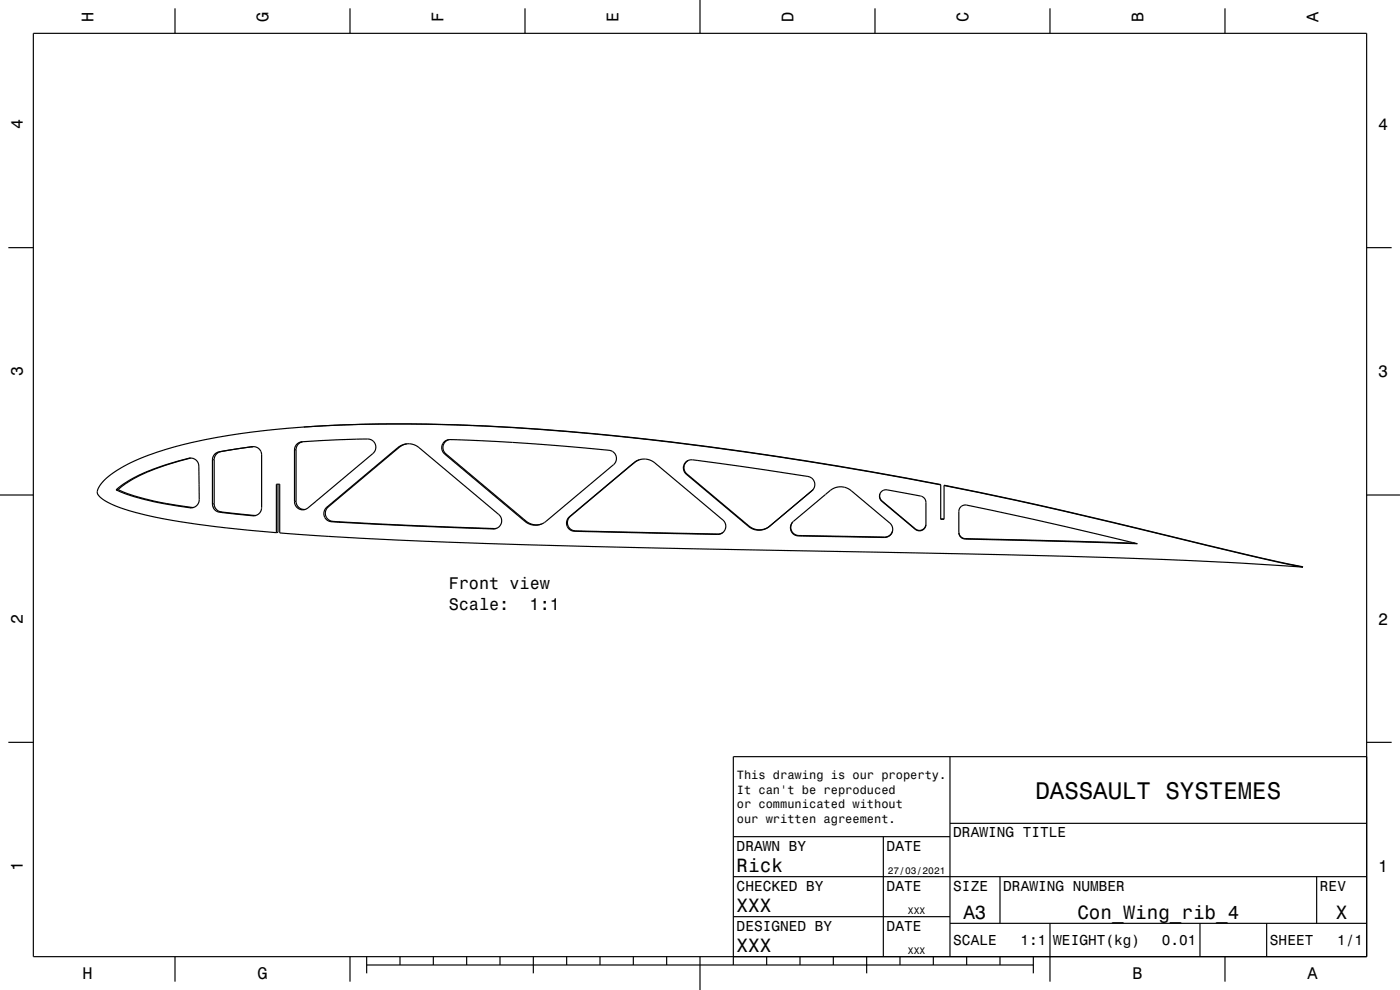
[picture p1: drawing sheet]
<svg xmlns="http://www.w3.org/2000/svg" width="420mm" height="297mm" viewBox="0 0 420 297" stroke-linecap="round" stroke-linejoin="round" font-family="sans-serif">
<g fill="none" stroke="#000" stroke-width=".35">
<path d="M10 10h400v277h-400zM52.5 2.5v7.5M105 2.5v7.5M157.5 2.5v7.5M210 0v10M262.5 2.5v7.5M315 2.5v7.5M367.5 2.5v7.5M2.5 74.3h7.5M410 74.3h7.5M57.2 137.4a63.3 63.3 0 0 0-19.5 7.7l-2.3 1.8M64.4 136.3a8.7 8.7 0 0 1 4.3-1.3l4.7-.7a4.8 4.8 0 0 1 4.4 .5l.5 .7 .2 1v15.8a2.74 2.74 0 0 1-3.9 2.3l-6.4-.7a4.7 4.7 0 0 1-4.2-1.5l-.3-1.2v-13.3l.2-.8z"/>
<path d="M75.8 134h-.1M76 134l-7.6 1.1a4.7 4.7 0 0 0-3.9 1.8l-.2 .9v13.3a2.85 2.85 0 0 0 3.4 2.6l9.1 .9M89.1 133.2l.6-.4 .9-.3 17.5-.8a4.8 4.8 0 0 1 4.2 1 2.48 2.48 0 0 1-.4 3.4l-17.8 14.9a4.9 4.9 0 0 1-3.8 1.9l-1.4-.8-.5-1.4v-15.9l.1-.7zM90.8 132.5l-1.4 .9-.6 1.3v15.7a2.46 2.46 0 0 0 2.7 2.4M91 128.1a188.3 188.3 0 0 0-43.8 7.5 41.6 41.6 0 0 0-16 8.5 4.4 4.4 0 0 0-1.9 4.1 11 11 0 0 0 5.5 3.7 109.4 109.4 0 0 0 24.1 5.3l8.6 1.1 15.4 1.5M91 128.1a546.3 546.3 0 0 1 92.8 2.6 1114.3 1114.3 0 0 1 98.4 14.8M91 128.1a527.3 527.3 0 0 1 87.1 2 1096.1 1096.1 0 0 1 104.1 15.3v10.4h1v-10.2a1611.2 1611.2 0 0 1 78.7 17.9l29 6.6h-.3M122 133.2a11.6 11.6 0 0 0-4.5 2.9l-19 16a2.57 2.57 0 0 0-.6 3.1 2.57 2.57 0 0 0 2.9 1.3h.5a1131.2 1131.2 0 0 0 47 2.1l.7-.1M133.3 132.5a5.9 5.9 0 0 1 4.3-.6l19.5 1 23.4 2a4.9 4.9 0 0 1 4.1 1.3l.3 .7v1l-.7 1.3-20.4 17.2a4.9 4.9 0 0 1-6.6-.2l-23.8-20a2.47 2.47 0 0 1-.1-3.7zM134.8 131.9a2.45 2.45 0 0 0-1.9 1.8 2.45 2.45 0 0 0 .9 2.5l23.7 19.9a4.9 4.9 0 0 0 5.1 1.1M191.8 138l-1.4 .7-19.3 16.2a2.57 2.57 0 0 0-.5 3.2 2.57 2.57 0 0 0 3 1.2l41.8 .9 1.5-.5M206.6 138.1a2.45 2.45 0 0 0-.5 4.1l18.3 15.4a4.9 4.9 0 0 0 6.6 .2"/>
<path d="M0 148.5h10M34.8 147a39.3 39.3 0 0 1 15.2-7.7l6.6-1.8a2.45 2.45 0 0 1 3.1 2.3l.1 10.1a2.46 2.46 0 0 1-2.8 2.4l-10.8-1.8a60.8 60.8 0 0 1-11.4-3.5zM35.4 146.9a64.7 64.7 0 0 0 11.8 3.6l10.9 1.7M35.4 146.9l-.6 .1M82.9 159.8v-14.5h1v14.6l14.2 1a2446.8 2446.8 0 0 0 111.8 3.8l55.2 1a2505.2 2505.2 0 0 1 119.7 4l5.8 .4M83.4 145.3v14.4l-.5 .1M97.9 152.3l20.2-16.9a5.5 5.5 0 0 1 6.8-1.7l24.7 20.7a2.45 2.45 0 0 1 .7 2.7 2.45 2.45 0 0 1-2.3 1.6 1174.8 1174.8 0 0 1-47.1-2.1 3.1 3.1 0 0 1-3.7-2v-1.2zM148.9 158.5h.1M170.7 155.2l18.3-15.4a5.3 5.3 0 0 1 7.5-.9l20.4 17.1a2.45 2.45 0 0 1 .7 2.7 2.45 2.45 0 0 1-2.4 1.6l-40.9-.9a4 4 0 0 1-4.1-1.4l-.2-1.5zM237.8 156.6a2.58 2.58 0 0 0-.1 3.1 2.58 2.58 0 0 0 2.9 1l22.5 .4a4.7 4.7 0 0 0 4.3-1l.4-.8M237.8 156.6l10.1-8.5a5.3 5.3 0 0 1 7.5-.9l11.5 9.7a2.57 2.57 0 0 1 .5 3.3 2.57 2.57 0 0 1-3.1 1l-22.7-.4a4.1 4.1 0 0 1-4.2-1.4l-.3-1.4zM243.9 146.9l-13 11a4.9 4.9 0 0 1-6.6-.2l-18.4-15.4a2.53 2.53 0 0 1-.5-3.3 2.53 2.53 0 0 1 3.2-.9l33.8 4.8a2.45 2.45 0 0 1 2 1.8 2.45 2.45 0 0 1-.8 2.5"/>
<path d="M264 148.2v1.1l.4 .8 10.2 8.6a1.94 1.94 0 0 0 3.2-1.3M264.4 147.6a4.1 4.1 0 0 1 3.9-.2l5.7 1a5.2 5.2 0 0 1 3.5 1.4l.3 .9v6.6a1.95 1.95 0 0 1-1.1 1.8 1.95 1.95 0 0 1-2.1-.3l-10.2-8.6-.6-1.3zM282.2 155.7h1M283.2 145.7a1614.9 1614.9 0 0 1 78.9 18l16.6 3.9 11.9 2.5M287.7 159.8a2.47 2.47 0 0 0 3.1 1.8l49.8 1.4M288.3 152l1.2-.5a1133.7 1133.7 0 0 1 51.7 11.6l-50.2-1.3a2.62 2.62 0 0 1-3.3-1.9v-6.6zM410 148.5h10M2.5 222.7h7.5M285 227v60M410 222.7h7.5M410 227h-190v62.5M220 251h65"/>
<path d="M265 251v36M285 247h125M220 275h65M220 263h190M285 277h125M300 263v14M315 277v17.5M360 277v10M380 277v10M395 263v14M52.5 287v7.5M105 287v7.5"/>
<path d="M110 289.5h200M110 287v5M120 287v2.5M130 287v2.5M140 287v2.5M150 287v2.5M160 287v5M170 287v2.5M180 287v2.5M190 287v2.5M200 287v2.5M210 287v10"/>
<path d="M230 287v2.5M240 287v2.5M250 287v2.5M260 287v5M270 287v2.5M280 287v2.5M290 287v2.5M300 287v2.5M310 287v5M367.5 287v7.5"/>
</g>
<g fill="none" stroke="#000" stroke-width=".3">
<path d="M57.1 137.4l-.5 .1M64.3 137.9h-.6M65.5 135.8h-.5M66.3 135.5h-.5M75.9 134l-.5 .1M88.8 134.9l-.4 .1M90.6 132.6h-.5M117.5 136.1l-.4 .1M119.8 134.2h-.4M133.8 136.2h-.4M190.4 138.7l-.2 .1M46 150.3l-.6 .1"/>
<path d="M57.5 152.2l-.5 .1M64.3 151.1l-.6 .1M64.4 152.1l-.5 .1M66.4 153.6l-.5 .1M66.7 153.6l-.5 .1M76.3 154.6l-.5 .1M76.6 154.7h-.2M88.8 150.4l-.4 .1M90.7 152.8l-.4 .1M98.5 152.1l-.5 .1M99.8 156.4l-.4 .1M102.1 156.6l-.4 .1"/>
<path d="M148.3 158.6l-.3 .1M157.5 156.1l-.3 .1M157.8 156.3l-.3 .1M171.1 154.9l-.2 .1M172.6 159.3l-.3 .1M174.6 159.3l-.3 .1M188.2 140.5l-.2 .1M206.1 142.2l-.2 .1M224.4 157.6l-.1 .1M224.7 157.8l-.1 .1M230.4 158.2l-.1 .1M231 157.8l-.1 .1"/>
<path d="M237.3 158.6l-.1 .1M243.7 147.1l-.1 .1M263.9 148.8l-.1 .1M264.6 150.3v.1M274.6 158.7v.1M277.4 158.3v.1M215.4 160.2l-.2 .1M239.6 160.6l-.1 .2M240.8 160.7l-.1 .1M265.3 161.1v.2M266.5 160.9v.1M289.3 161.5v.2"/>
<path d="M289.5 161.6v.1M291 161.6v.2M390.3 169.9l.3 .2"/>
</g>
<text font-size="7.2" x="310.6" y="239.6">DASSAULT SYSTEMES</text>
<g font-size="5.8">
<text x="221" y="261.6">Rick</text>
<text x="221" y="273.6">XXX</text>
<text x="289" y="275.6">A3</text>
<text x="323.2" y="275.6">Con_Wing_rib_4</text>
<text x="400.8" y="275.6">X</text>
<text x="221" y="285.6">XXX</text>
</g>
<g font-size="5">
<text x="28.1" y="6.5" transform="rotate(-90 28.1 6.5)">H</text>
<text x="80.6" y="6.5" transform="rotate(-90 80.6 6.5)">G</text>
<text x="133.1" y="6.5" transform="rotate(-90 133.1 6.5)">F</text>
<text x="185.6" y="6.5" transform="rotate(-90 185.6 6.5)">E</text>
<text x="238.1" y="6.5" transform="rotate(-90 238.1 6.5)">D</text>
<text x="290.6" y="6.5" transform="rotate(-90 290.6 6.5)">C</text>
<text x="343.1" y="6.5" transform="rotate(-90 343.1 6.5)">B</text>
<text x="395.6" y="6.5" transform="rotate(-90 395.6 6.5)">A</text>
<text x="6.8" y="38.7" transform="rotate(-90 6.8 38.7)">4</text>
<text x="413.5" y="39">4</text>
<text x="6.8" y="112.9" transform="rotate(-90 6.8 112.9)">3</text>
<text x="413.5" y="113.2">3</text>
<text x="134.6" y="176.8">Front view</text>
<text x="134.6" y="182.9">Scale:</text>
<text x="158.9" y="182.9">1:1</text>
<text x="6.8" y="187.1" transform="rotate(-90 6.8 187.1)">2</text>
<text x="413.5" y="187.4">2</text>
<text x="6.8" y="261.3" transform="rotate(-90 6.8 261.3)">1</text>
<text x="413.5" y="261.6">1</text>
<text x="24.7" y="293.8">H</text>
<text x="77.2" y="293.8">G</text>
<text x="339.7" y="293.8">B</text>
<text x="392.2" y="293.8">A</text>
</g>
<g font-size="4.3">
<text x="286" y="251.2">DRAWING TITLE</text>
<text x="221" y="255.2">DRAWN BY</text>
<text x="266" y="255.2">DATE</text>
<text x="221" y="267.2">CHECKED BY</text>
<text x="266" y="267.2">DATE</text>
<text x="286" y="267.2">SIZE</text>
<text x="301" y="267.2">DRAWING NUMBER</text>
<text x="396" y="267.2">REV</text>
<text x="221" y="279.2">DESIGNED BY</text>
<text x="266" y="279.2">DATE</text>
<text x="286" y="283.6">SCALE</text>
<text x="306.2" y="283.6">1:1</text>
<text x="316" y="283.6">WEIGHT(kg)</text>
<text x="348.6" y="283.6">0.01</text>
<text x="381" y="283.6">SHEET</text>
<text x="401.2" y="283.6">1/1</text>
</g>
<g font-size="3.6">
<text x="221.1" y="233.8">This drawing is our property.</text>
<text x="221.1" y="238.1">It can't be reproduced</text>
<text x="221.1" y="242.5">or communicated without</text>
<text x="221.1" y="246.8">our written agreement.</text>
</g>
<g font-size="2.9">
<text x="266.3" y="262.3">27/03/2021</text>
<text x="272.4" y="274.3">XXX</text>
<text x="272.4" y="286.3">XXX</text>
</g>
</svg>
